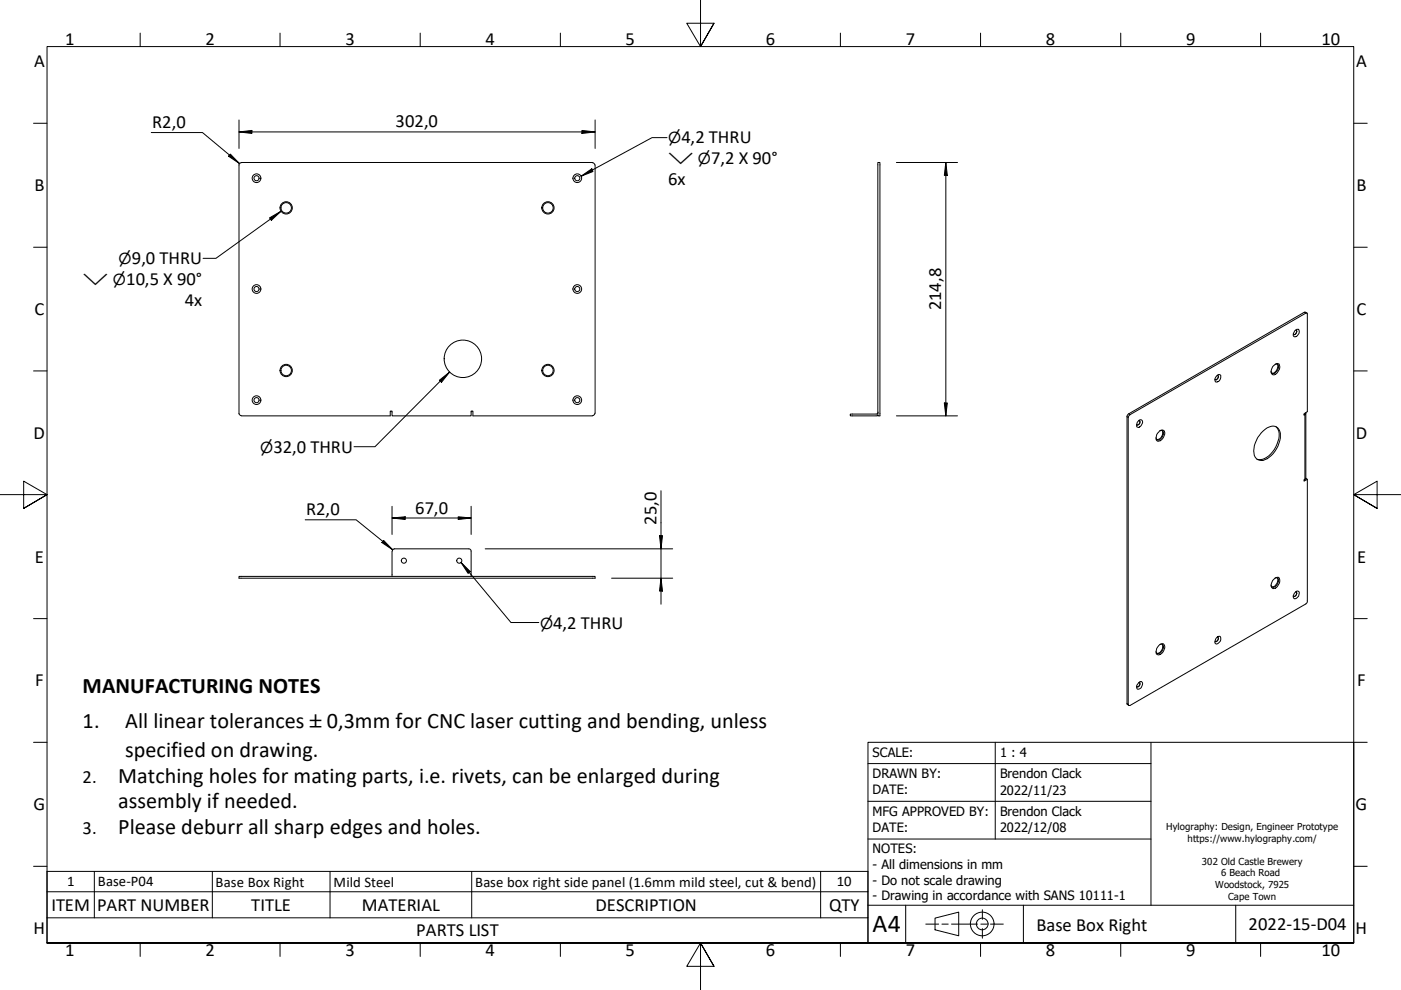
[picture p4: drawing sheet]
<svg xmlns="http://www.w3.org/2000/svg" width="297mm" height="210mm" viewBox="0 0 297 210" stroke-linecap="round" stroke-linejoin="round" font-family="sans-serif">
<!-- layer: Visible (Hylo) -->
<g fill="none" stroke="#000" stroke-width=".21">
<path d="M51.1 34.5h74.6M51.1 34.5l-.4 .3v.2v52.7M125.6 34.5l.4 .3 .1 .2M126.2 35v52.7M186.1 34.5h.5v53.7h-.5zM257.9 79.7a.52 .52 0 0 1 .9-.1 1.05 1.05 0 0 1-1.1 1.3l-.1-.4zM258.1 79.6h.1a.57 .57 0 0 1 0 .6 .57 .57 0 0 1-.5 .3l-.1-.1M258.2 79.6a.6 .6 0 0 1-.5 .9M270.1 77.5a.88 .88 0 0 1 1.1-.3 1.79 1.79 0 0 1-1.3 2.3 1.2 1.2 0 0 1 .2-2zM270.3 77.3l.5-.1a1.11 1.11 0 0 1-.4 1.8 .5 .5 0 0 1-.5 .2 .5 .5 0 0 1-.4-.5M270.8 77.2a1.33 1.33 0 0 1-1.1 1.9M274.5 70.1l.3-.2a.4 .4 0 0 1 .4-.1 .4 .4 0 0 1 .3 .4 .97 .97 0 0 1-1.2 1.1l-.1-.4z"/>
<path d="M274.7 70a.5 .5 0 0 1 .2 .6 .5 .5 0 0 1-.6 .3l-.1-.1M274.8 70a.6 .6 0 0 1-.5 .9M277.1 66.4l-.6-.2-37.2 21.5-.3 .5v61.1l.3 .3M50.7 87.6l.2 .4 .2 .1M51.1 88.2h31.6v-1h.4v1h16.8v-1h.4v1h25.4M126.1 87.6l-.2 .4-.3 .1M185.7 87.8h-5.4v.4h5.4M186.2 88.1l-.4 .1M186.2 87.4l-.2 .3-.2 .1M241.3 89.3a.52 .52 0 0 1 .8-.2 .52 .52 0 0 1 0 .8l-.3 .5a.44 .44 0 0 1-.5 .2 .44 .44 0 0 1-.3-.5zM241.4 89.2h.2a.51 .51 0 0 1 0 .6 .51 .51 0 0 1-.6 .2M241.6 89.2a.63 .63 0 0 1-.6 .9"/>
<path d="M245.9 91.3a.7 .7 0 0 1 1 .1 .7 .7 0 0 1-.1 1l-.5 .9a.66 .66 0 0 1-1 .2 .66 .66 0 0 1-.1-1l.2-.6zM245.9 91.3h.5a1.11 1.11 0 0 1-.3 1.8 .56 .56 0 0 1-.9 .1l-.1-.4M246.4 91.3a1.37 1.37 0 0 1-1.2 1.9M267.4 91.8a2.92 2.92 0 0 1 3.2-1.3 2.74 2.74 0 0 1 .5 3.5 4.9 4.9 0 0 1-3.7 3.6 1.67 1.67 0 0 1-1.6-2l.3-1.6 .5-1.2zM270.5 90.5a3.1 3.1 0 0 1 .3 3.6 4.5 4.5 0 0 1-3.9 3.3h-.4M276.9 87.5l-.1 .3-.3 .2v-.3l.7-.4v-20.8l-.2-.2-37.7 21.9-.1 .3v60.8l.1 .3h.3l37.5-21.8 .1-26.2M276.9 87.6v13.8l-.2 .2M83.1 116.9v5.3M83.2 116.8l.1-.2 .4-.2h15.7h.2l.3 .4M99.9 116.9v5.3M276.7 101.6l-.2 .1v.3l.7-.4M276.7 101.6l.2-.2 .3 .2"/>
<path d="M50.7 122.2h75.5v.4h-75.5zM245.7 136.9a.68 .68 0 0 1 .9-.4 .68 .68 0 0 1 .4 .9 1.43 1.43 0 0 1-1.6 1.4 1.34 1.34 0 0 1 .3-1.9zM245.9 136.6a.69 .69 0 0 1 .8 .4 .69 .69 0 0 1-.3 .9l-.6 .6a.44 .44 0 0 1-.5 .1 .44 .44 0 0 1-.2-.5M246.4 136.6a1.4 1.4 0 0 1-1.2 1.9M257.8 135.4l.2-.2a.49 .49 0 0 1 .8-.2 1.05 1.05 0 0 1-1.1 1.5 .77 .77 0 0 1 .1-1.1zM258.1 135.1a.52 .52 0 0 1 .2 .6 .52 .52 0 0 1-.6 .4l-.1-.2M258.2 135.1a.64 .64 0 0 1-.5 1M270.1 122.8l.7-.4a.77 .77 0 0 1 .5 1.2l-.2 .3a.93 .93 0 0 1-1.5 .7l-.1-.3 .1-.6zM270.3 122.6l.3-.1a.67 .67 0 0 1 .4 1l-.6 .8a.52 .52 0 0 1-.5 .2 .52 .52 0 0 1-.4-.4M270.8 122.5a1.38 1.38 0 0 1-1.1 1.9M274.7 125.5a.49 .49 0 0 1 .1 .7 .49 .49 0 0 1-.6 .1M274.8 125.4a.41 .41 0 0 1 .7 .2 1.12 1.12 0 0 1-1.1 1.3 1.01 1.01 0 0 1 .4-1.5z"/>
<path d="M274.8 125.5a.64 .64 0 0 1-.5 1M241.4 144.8a.44 .44 0 0 1 .5-.3 .44 .44 0 0 1 .4 .3 1.04 1.04 0 0 1-1.2 1.3l-.1-.6zM241.4 144.7a.47 .47 0 0 1 .2 .6 .47 .47 0 0 1-.6 .2M241.6 144.7a.7 .7 0 0 1-.6 .9"/>
<circle cx="54.4" cy="37.8" r=".92"/>
<circle cx="54.4" cy="37.8" r=".54"/>
<circle cx="122.4" cy="37.8" r=".54"/>
<circle cx="122.4" cy="37.8" r=".92"/>
<circle cx="60.7" cy="44.1" r="1.11"/>
<circle cx="60.7" cy="44.1" r="1.3"/>
<circle cx="116.2" cy="44.1" r="1.11"/>
<circle cx="116.2" cy="44.1" r="1.3"/>
<circle cx="54.4" cy="61.3" r=".92"/>
<circle cx="54.4" cy="61.3" r=".54"/>
<circle cx="60.7" cy="78.6" r="1.11"/>
<circle cx="60.7" cy="78.6" r="1.3"/>
<circle cx="98.1" cy="76.1" r="4"/>
<circle cx="116.2" cy="78.6" r="1.11"/>
<circle cx="116.2" cy="78.6" r="1.3"/>
<circle cx="122.4" cy="61.3" r=".54"/>
<circle cx="122.4" cy="61.3" r=".92"/>
<circle cx="54.4" cy="84.8" r=".92"/>
<circle cx="54.4" cy="84.8" r=".54"/>
<circle cx="122.4" cy="84.8" r=".54"/>
<circle cx="122.4" cy="84.8" r=".92"/>
<circle cx="85.6" cy="118.9" r=".54"/>
<circle cx="97.4" cy="118.9" r=".54"/>
</g>
<!-- layer: Visible Narrow (Hylo) -->
<path d="M276.5 66.2l.4 .2M239 88.4l.2 .1M239.3 87.7l.3 .2M276.5 87.9h.2v13.7M239 149.2l.2 .1" fill="none" stroke="#000" stroke-width=".21"/>
<!-- layer: Symbol (Hylo) -->
<g fill="none" stroke="#000" stroke-width=".21">
<path d="M123.2 37.4l2.3-1.6 .2 .6zM141.4 29.2h-3.2l-15 8.2M57.1 46.2l2.5-1.4-2.1 1.9zM59.6 44.8l-13.8 10h-2.7M95.3 78.9l-15.8 15.8h-4.4M93.2 80.6l2.1-1.7-1.7 2.2zM97.7 119.2l2 2-.4 .4zM97.7 119.2l10.6 12.8h5.9M10 189.1h174v-4.3h-174v9.8M10 194.6v5.3h174v-5.3M20 184.8v9.8M45 184.8v9.8"/>
<path d="M70 184.8v9.8M100 184.8v9.8M174 184.8v9.8M184 189.1v5.5h-174"/>
</g>
<!-- layer: Border (Hylo) -->
<g fill="none" stroke="#000" stroke-width=".21">
<path d="M148.5 -.1v10l-2.9-5h5.8l-2.9 5 2.9-5M29.7 7v2.9M59.4 7v2.9M89.1 7v2.9M118.8 7v2.9M178.2 7v2.9M207.9 7v2.9M237.6 7v2.9M267.3 7v2.9M7.1 26.1h2.9M287 26.1h2.9M7.1 52.4h2.9"/>
<path d="M287 52.4h2.9M7.1 78.6h2.9M287 78.6h2.9M0 104.9h10l-5-2.9v5.8l5-2.9-5 2.9M297 104.9h-10l5-2.9v5.8l-5-2.9 5 2.9M7.1 131.2h2.9M287 131.2h2.9M7.1 157.4h2.9M287 157.4h2.9M7.1 183.7h2.9M10 199.9v-190h277v190h-277h277M29.7 199.9v2.9"/>
<path d="M59.4 199.9v2.9M89.1 199.9v2.9M118.8 199.9v2.9M178.2 199.9v2.9M207.9 199.9v2.9M237.6 199.9v2.9M267.3 199.9v2.9M287 183.7h2.9M151.4 204.9l-2.9-5 2.9 5h-5.8l2.9-5v10"/>
</g>
<!-- layer: Title (Hylo) -->
<g fill="none" stroke="#000" stroke-width=".21">
<path d="M184 157.4h103v42.5h-103zM211 157.4v20.5M244 157.4v34.5M184 177.9h60M184 169.9h60M184 161.9h60M184 191.9h103M192 191.9v8M196.3 195.9h2.7M198.2 194.7l5.1-1.3v5l-5.1-1.3zM199.7 195.9h1.3M201.7 195.9h5.6"/>
<path d="M208 195.9h1.3M208.3 192.9v2M208.3 196.9v2M210 195.9h2.7M217 191.9v8M262 191.9v8"/>
<circle cx="208.2" cy="195.9" r="2.51"/>
<circle cx="208.2" cy="195.9" r="1.24"/>
</g>
<!-- layer: Dimension (Hylo) -->
<g fill="none" stroke="#000" stroke-width=".21">
<path d="M32.1 28.1h10.8l7.8 6.5M48.8 32.7l1.9 1.9-2.2-1.5zM50.7 28l2.7-.3v.6zM50.7 28h75.5M50.7 25.4v6.1M123.4 27.7l2.8 .3-2.8 .3zM126.2 25.4v6.1M190.1 34.5h12.9M200.5 34.5l.4 2.7h-.7zM200.5 34.5v53.7M190.1 88.2h12.9M200.2 85.4h.7l-.4 2.8z"/>
<path d="M64.7 110.2h10.8l7.7 6.4M81.3 114.6l1.9 2-2.2-1.6zM83.1 109.8l2.8-.2v.5zM83.1 109.8h16.8M83.1 107.4v5.9M97.2 109.6l2.7 .2-2.7 .3zM99.9 107.4v5.9M102.9 116.4h39.7M139.8 113.6h.7l-.4 2.8zM140.1 104v24.1M129.7 122.6h12.9M140.1 122.6l.4 2.7h-.7z"/>
</g>
<g fill="#000">
<path d="M48.8 32.7l1.9 1.9-2.2-1.5z" fill-rule="evenodd"/>
<path d="M50.7 28l2.7-.3v.6z" fill-rule="evenodd"/>
<path d="M123.4 27.7l2.8 .3-2.8 .3z" fill-rule="evenodd"/>
<path d="M200.5 34.5l.4 2.7h-.7z" fill-rule="evenodd"/>
<path d="M200.2 85.4h.7l-.4 2.8z" fill-rule="evenodd"/>
<path d="M81.3 114.6l1.9 2-2.2-1.6z" fill-rule="evenodd"/>
<path d="M83.1 109.8l2.8-.2v.5z" fill-rule="evenodd"/>
<path d="M97.2 109.6l2.7 .2-2.7 .3z" fill-rule="evenodd"/>
<path d="M139.8 113.6h.7l-.4 2.8z" fill-rule="evenodd"/>
<path d="M140.1 122.6l.4 2.7h-.7z" fill-rule="evenodd"/>
</g>
<!-- layer: Symbol (Hylo) -->
<g fill="#000">
<path d="M123.2 37.4l2.3-1.6 .2 .6z" fill-rule="evenodd"/>
<path d="M57.1 46.2l2.5-1.4-2.1 1.9z" fill-rule="evenodd"/>
<path d="M93.2 80.6l2.1-1.7-1.7 2.2z" fill-rule="evenodd"/>
<path d="M97.7 119.2l2 2-.4 .4z" fill-rule="evenodd"/>
</g>
<text font-size="5.5" x="185" y="197.6">A4</text>
<g font-size="4.7">
<text x="17.5" y="147">MANUFACTURING NOTES</text>
<text x="17.5" y="154.3">1.</text>
<text x="26.5" y="154.3">All linear tolerances</text>
<text x="69.3" y="154.3">0,3mm for CNC laser cutting and bending, unless</text>
<text x="26.5" y="160.6">specified on drawing.</text>
<text x="25" y="166">Matching holes for mating parts, i.e. rivets, can be enlarged during</text>
<text x="25" y="171.4">assembly if needed.</text>
<text x="25" y="176.8">Please deburr all sharp edges and holes.</text>
</g>
<g font-size="3.9">
<text x="13.8" y="9.5">1</text>
<text x="43.6" y="9.5">2</text>
<text x="73.3" y="9.5">3</text>
<text x="102.9" y="9.5">4</text>
<text x="132.7" y="9.5">5</text>
<text x="162.4" y="9.5">6</text>
<text x="192" y="9.5">7</text>
<text x="221.7" y="9.5">8</text>
<text x="251.5" y="9.5">9</text>
<text x="280.2" y="9.5">10</text>
<text x="7.2" y="14.3">A</text>
<text x="287.5" y="14.3">A</text>
<text x="32.3" y="27.1">R2,0</text>
<text x="83.9" y="27">302,0</text>
<text x="144.5" y="30.4">4,2 THRU</text>
<text x="150.7" y="34.8">7,2 X 90°</text>
<text x="7.3" y="40.5">B</text>
<text x="141.7" y="39.2">6x</text>
<text x="287.6" y="40.5">B</text>
<text x="27.9" y="56">9,0 THRU</text>
<text x="26.7" y="60.4">10,5 X 90°</text>
<text x="39.2" y="64.8">4x</text>
<text x="199.6" y="65.8" transform="rotate(-90 199.6 65.8)">214,8</text>
<text x="7.3" y="66.8">C</text>
<text x="287.6" y="66.8">C</text>
<text x="7.1" y="93">D</text>
<text x="58" y="96">32,0 THRU</text>
<text x="287.5" y="93">D</text>
<text x="64.9" y="109.3">R2,0</text>
<text x="88" y="108.9">67,0</text>
<text x="139.2" y="111.2" transform="rotate(-90 139.2 111.2)">25,0</text>
<text x="7.4" y="119.3">E</text>
<text x="287.7" y="119.3">E</text>
<text x="117.3" y="133.3">4,2 THRU</text>
<text x="7.4" y="145.5">F</text>
<text x="287.7" y="145.5">F</text>
<text x="65.7" y="154.3">±</text>
<text x="17.5" y="166">2.</text>
<text x="7.1" y="171.8">G</text>
<text x="287.4" y="171.8">G</text>
<text x="17.5" y="176.8">3.</text>
<text x="10.9" y="193.1">ITEM</text>
<text x="20.6" y="193.1">PART NUMBER</text>
<text x="53.3" y="193.1">TITLE</text>
<text x="76.7" y="193.1">MATERIAL</text>
<text x="126.2" y="193.1">DESCRIPTION</text>
<text x="175.8" y="193.1">QTY</text>
<text x="219.8" y="197.3">Base Box Right</text>
<text x="264.7" y="197.2">2022-15-D04</text>
<text x="7.1" y="198">H</text>
<text x="13.8" y="202.8">1</text>
<text x="43.6" y="202.8">2</text>
<text x="73.3" y="202.8">3</text>
<text x="88.3" y="198.5">PARTS LIST</text>
<text x="102.9" y="202.8">4</text>
<text x="132.7" y="202.8">5</text>
<text x="162.4" y="202.8">6</text>
<text x="192" y="202.8">7</text>
<text x="221.7" y="202.8">8</text>
<text x="251.5" y="202.8">9</text>
<text x="280.2" y="202.8">10</text>
<text x="287.4" y="198">H</text>
</g>
<g font-size="3.2">
<text x="141.7" y="30.4">⌀</text>
<text x="141.7" y="34.8">⌵ ⌀</text>
<text x="25.1" y="56">⌀</text>
<text x="17.6" y="60.4">⌵ ⌀</text>
<text x="55.2" y="96">⌀</text>
<text x="114.5" y="133.3">⌀</text>
</g>
<g font-size="3.1">
<text x="14.2" y="187.9">1</text>
<text x="20.8" y="187.9">Base-P04</text>
<text x="45.7" y="188">Base Box Right</text>
<text x="70.7" y="188">Mild Steel</text>
<text x="100.8" y="188">Base box right side panel (1.6mm mild steel, cut &amp; bend)</text>
<text x="177.4" y="187.9">10</text>
</g>
<g font-size="2.7">
<text x="185" y="160.4">SCALE:</text>
<text x="212" y="160.4">1 : 4</text>
<text x="185" y="164.9">DRAWN BY:</text>
<text x="212" y="165">Brendon Clack</text>
<text x="185" y="168.4">DATE:</text>
<text x="185" y="172.9">MFG APPROVED BY:</text>
<text x="212" y="173">Brendon Clack</text>
<text x="212" y="168.5">2022/11/23</text>
<text x="185" y="176.4">DATE:</text>
<text x="212" y="176.5">2022/12/08</text>
<text x="185" y="180.9">NOTES:</text>
<text x="185" y="184.2">- All dimensions in mm</text>
<text x="185" y="187.6">- Do not scale drawing</text>
<text x="185" y="190.9">- Drawing in accordance with SANS 10111-1</text>
</g>
<g font-size="2">
<text x="247.3" y="176">Hylography: Design, Engineer Prototype</text>
<text x="251.8" y="178.5">https://www.hylography.com/</text>
<text x="254.8" y="183.4">302 Old Castle Brewery</text>
<text x="258.9" y="185.8">6 Beach Road</text>
<text x="257.6" y="188.3">Woodstock, 7925</text>
<text x="260.4" y="190.8">Cape Town</text>
</g>
</svg>
